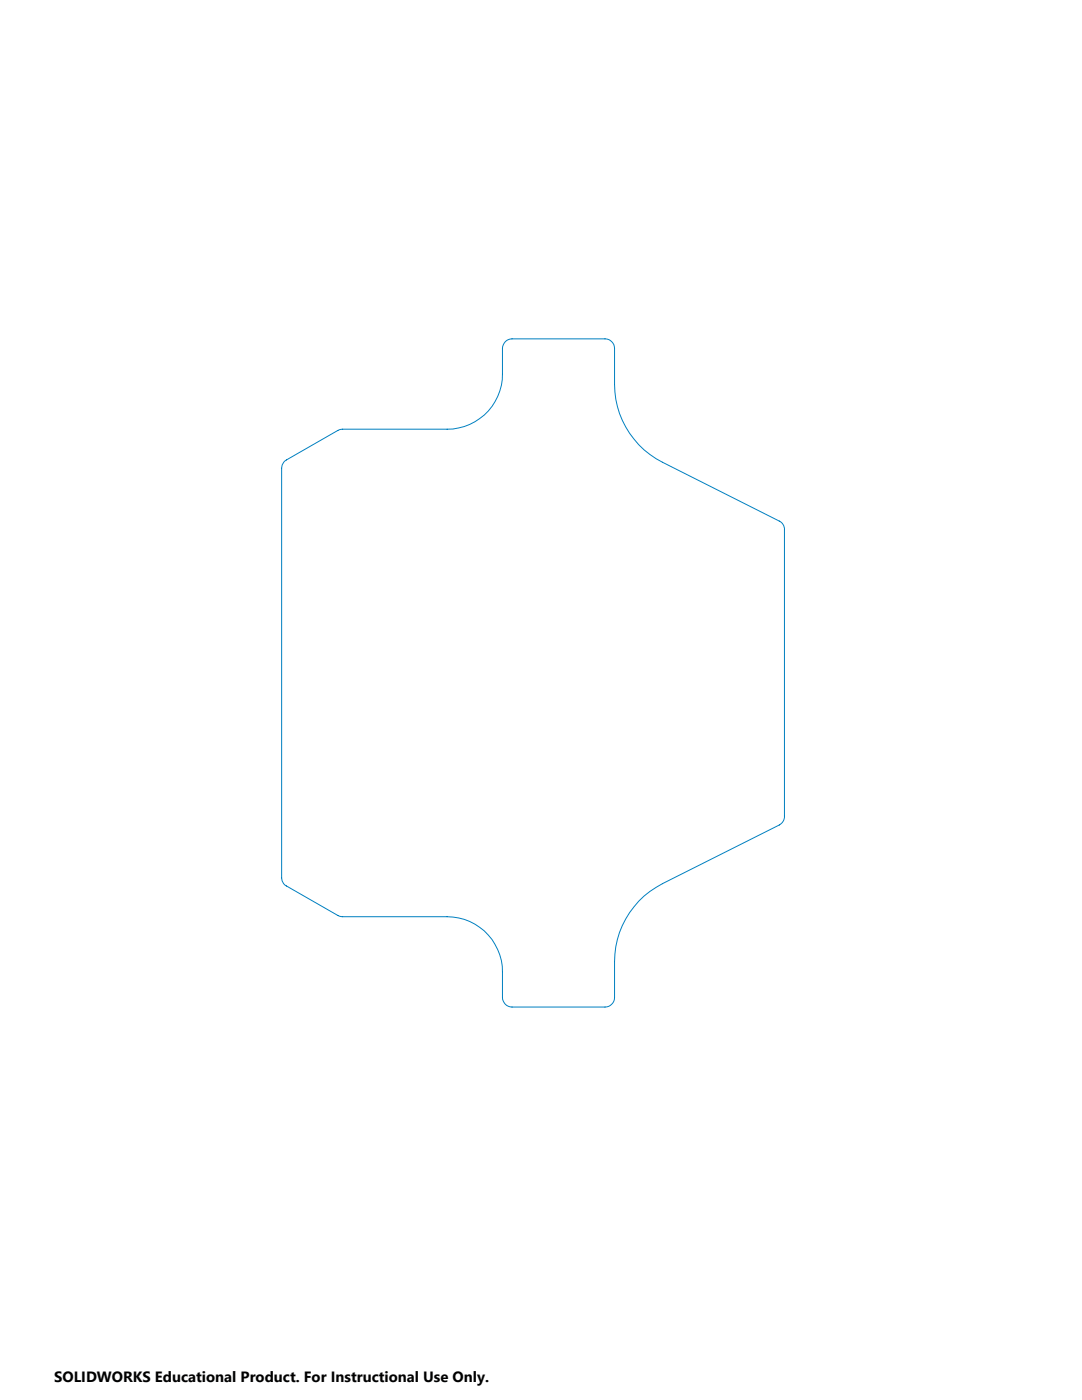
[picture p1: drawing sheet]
<svg xmlns="http://www.w3.org/2000/svg" width="216mm" height="279mm" viewBox="0 0 216 279" stroke-linecap="round" stroke-linejoin="round" font-family="sans-serif">
<path d="M56.8 92.1l11.2-6.4h21.2a11 11 0 0 0 11.1-11.1v-5.1a1.93 1.93 0 0 1 1.9-1.9h18.5a1.93 1.93 0 0 1 1.9 1.9v7.2a17.5 17.5 0 0 0 9.6 15.6l23.3 11.7a1.84 1.84 0 0 1 1 1.7v57.2a1.95 1.95 0 0 1-1 1.7l-23.3 11.8a17.5 17.5 0 0 0-9.6 15.5v7.2a1.93 1.93 0 0 1-1.9 1.9h-18.5a1.93 1.93 0 0 1-1.9-1.9v-5.1a11 11 0 0 0-11.1-11l-21.2-.1-10.9-6.1a1.97 1.97 0 0 1-.9-1.6v-81.7l.1-.8z" fill="none" stroke="#0080c0" stroke-width=".2"/>
<text font-size="3" x="10.8" y="275.7">SOLIDWORKS Educational Product. For Instructional Use Only.</text>
</svg>
